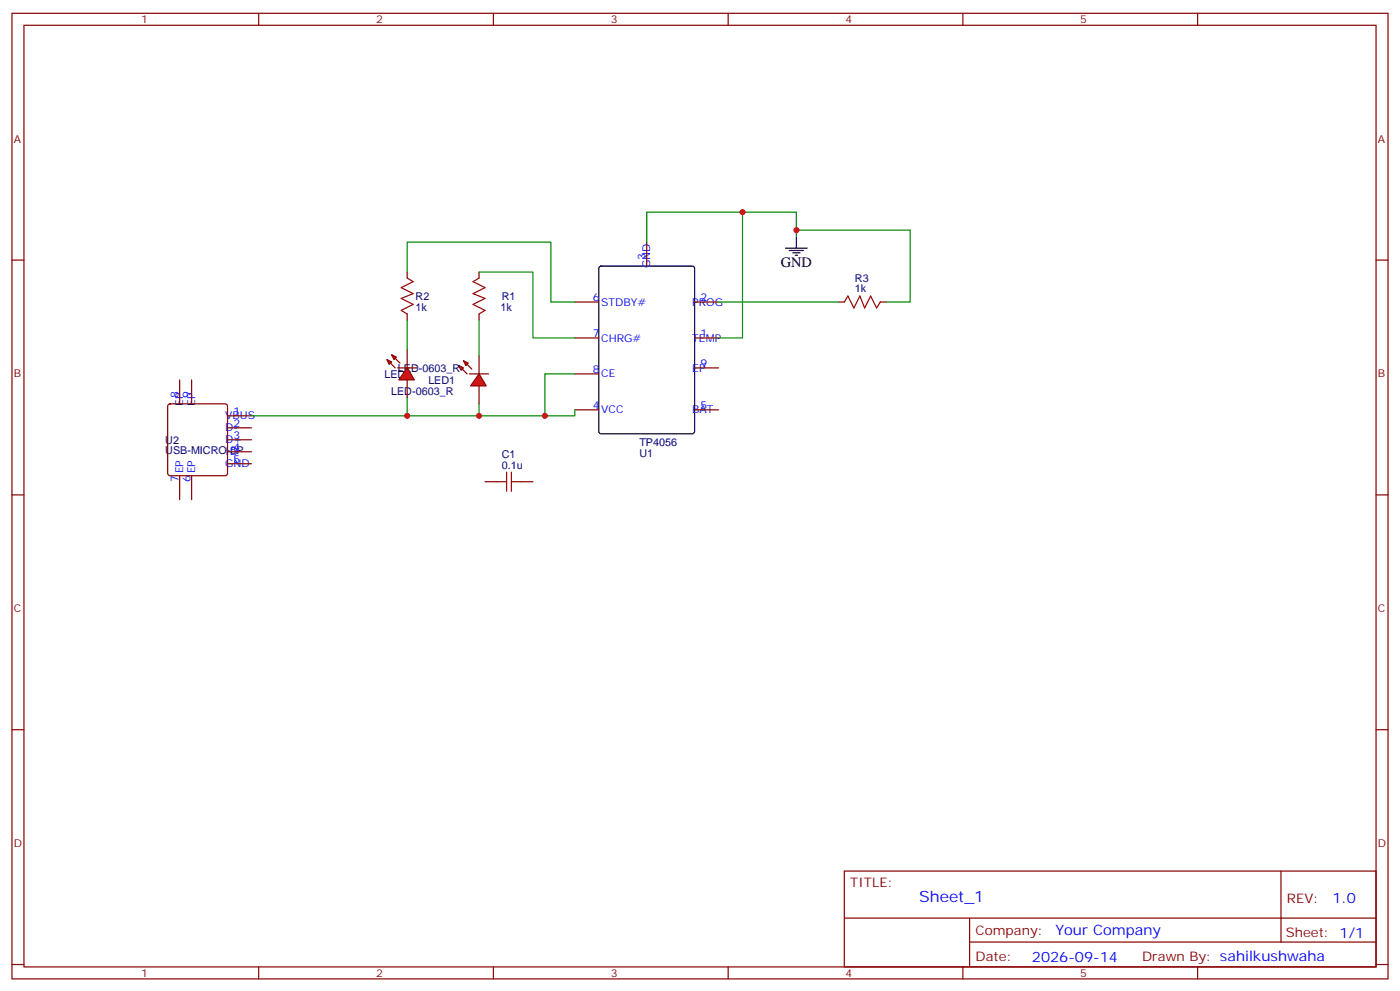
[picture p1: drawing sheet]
<svg xmlns="http://www.w3.org/2000/svg" width="412mm" height="292mm" viewBox="0 0 412 292" stroke-linecap="round" stroke-linejoin="round" font-family="sans-serif">
<g fill="none" stroke="#870000" stroke-width=".35">
<path d="M3.5 3.9h405.4v284.4h-405.4zM7.1 7.4h398.2v277.3h-398.2zM76.2 3.9v3.5M145.3 3.9v3.5M214.5 3.9v3.5M283.6 3.9v3.5M352.8 3.9v3.5M3.5 76.6h3.6M190.5 71.3v7.1M405.3 76.6h3.6M119.9 80.1v1.8M119.9 92.5v1.7"/>
<path d="M141.1 80.1v1.8M141.1 92.5v1.7M169.3 99.5h7.1M169.3 88.9h7.1M204.6 99.5h7.1M204.6 88.9h7.1M169.3 110.1h7.1M204.6 108.3h7.1M169.3 120.7h7.1M204.6 120.7h7.1M3.5 145.7h3.6M405.3 145.7h3.6"/>
<path d="M3.5 214.9h3.6M405.3 214.9h3.6M248.7 256.5h156.6v28.2h-156.6zM377.3 256.5v20.9M248.7 270.4h156.5M285.6 277.4h119.6M285.6 270.4v14.1M3.5 284h3.6M76.2 284.7v3.6M145.3 284.7v3.6M214.5 284.7v3.6M283.6 284.7v3.6"/>
<path d="M352.8 284.7v3.6M405.3 284h3.6"/>
</g>
<path d="M176.6 78.6l.5-.2h26.8l.7 .4v48.2l-.5 .7h-27l-.7-.4v-48.2z" fill="none" stroke="#000" stroke-width=".35"/>
<path d="M119.9 81.9l1.8 1-3.5 1.8 3.5 1.8-3.5 1.4 3.5 1.7-3.5 1.8 1.7 1.1M141.1 81.9l-1.8 1 3.6 1.8-3.6 1.8 3.6 1.4-3.6 1.7 3.6 1.8-1.8 1.1" fill="none" stroke="#a10000" stroke-width=".35"/>
<path d="M119.9 80.1v-8.8h42.4v17.6h7M141.1 80.1h15.9v19.4h12.3" fill="none" stroke="#008700" stroke-width=".35"/>
<g fill="#f00" stroke="#870000" stroke-width=".35">
<path d="M141.1 110.1l2.1 3.5h-4.6z"/>
<path d="M138.3 110.1h5.6z"/>
</g>
<g fill="#870000" stroke="#870000" stroke-width=".35">
<path d="M136.2 108.7l1.4 1.4z"/>
<path d="M137.6 107.3l1.4 1.4z"/>
</g>
<g fill="#f00" stroke="#870000" stroke-width=".35">
<path d="M135.1 107.6l1.4 .7-.7 .7z"/>
<path d="M136.5 106.2l1.4 .7-.7 .7z"/>
</g>
<path d="M141.1 104.8v5.3M141.1 113.6v5.3" fill="none" stroke="#870000" stroke-width=".35"/>
<g fill="#f00" stroke="#870000" stroke-width=".35">
<path d="M119.9 108.3l2.2 3.6h-4.6z"/>
<path d="M117.1 108.3h5.7z"/>
</g>
<g fill="#870000" stroke="#870000" stroke-width=".35">
<path d="M115 106.9l1.4 1.4z"/>
<path d="M116.4 105.5l1.4 1.4z"/>
</g>
<g fill="#f00" stroke="#870000" stroke-width=".35">
<path d="M113.9 105.9l1.5 .7-.7 .7z"/>
<path d="M115.4 104.5l1.4 .7-.7 .7z"/>
</g>
<g fill="none" stroke="#870000" stroke-width=".35">
<path d="M246.9 88.9h1.8M259.3 88.9h1.8M49.6 119.1l.5-.2h16.2l.5 .2 .2 .5v19.8l-.2 .5-.5 .2h-16.2l-.5-.2-.2-.5v-19.8zM52.9 111.9v7M56.4 111.9v7M119.9 103v5.3M119.9 111.9v5.3M67 136.6h7.1M67 133h7.1M67 129.5h7.1M67 126h7.1M67 122.4h7.1"/>
<path d="M52.9 140.1v7M56.4 140.1v7M142.9 141.9h3.5M153.5 141.9h3.5"/>
</g>
<path d="M218.7 62.5v37h-7M234.6 69.5v-7h-44.1v8.8M234.6 67.8h33.5v21.1h-7M119.9 94.2v8.8M141.1 94.2v10.6M211.7 88.9h35.2M141.1 118.9v3.5M169.3 110.1h-8.8v12.3h-40.6v-5.2M74.1 122.4h45.8M169.3 120.7v1.7h-8.8" fill="none" stroke="#008700" stroke-width=".35"/>
<path d="M231.4 73.1h6.4M232.5 73.8h4.2M233.5 74.5h2.2M234.2 75.2h.7M234.6 69.5v3.6" fill="none" stroke="#000" stroke-width=".35"/>
<path d="M248.7 88.9l1.1-1.7 1.7 3.5 1.8-3.5 1.4 3.5 1.8-3.5 1.7 3.5 1.1-1.8M149.2 139v5.7M150.6 139v5.7M146.4 141.9h2.8M150.6 141.9h2.9" fill="none" stroke="#a10000" stroke-width=".35"/>
<g fill="#c00">
<circle cx="218.7" cy="62.5" r=".88"/>
<circle cx="234.6" cy="67.8" r=".88"/>
<circle cx="141.1" cy="122.4" r=".88"/>
<circle cx="119.9" cy="122.4" r=".88"/>
<circle cx="160.5" cy="122.4" r=".88"/>
</g>
<text font-size="4.6" fill="#00f" x="270.8" y="265.5">Sheet_1</text>
<text font-size="4.2" x="230" y="78.7">GND</text>
<g font-size="4.2" fill="#00f">
<text x="392.5" y="265.8">1.0</text>
<text x="310.9" y="275.3">Your Company</text>
<text x="304" y="283.1">2026-09-14</text>
</g>
<g font-size="3.9" fill="#800">
<text x="250.5" y="261.1">TITLE:</text>
<text x="379.1" y="265.8">REV:</text>
<text x="287.4" y="275.3">Company:</text>
<text x="378.7" y="275.9">Sheet: 1/1</text>
<text x="287.4" y="283">Date:</text>
<text x="336.4" y="283.1">Drawn By: sahilkushwaha</text>
</g>
<g font-size="3.2" fill="#800">
<text x="41.6" y="6.9">1</text>
<text x="110.8" y="6.9">2</text>
<text x="179.9" y="6.9">3</text>
<text x="249.1" y="6.9">4</text>
<text x="318.2" y="6.9">5</text>
<text x="4.1" y="42">A</text>
<text x="405.9" y="42">A</text>
<text x="4.1" y="111.2">B</text>
<text x="405.9" y="111.2">B</text>
<text x="4.1" y="180.3">C</text>
<text x="405.9" y="180.3">C</text>
<text x="4.1" y="249.4">D</text>
<text x="405.9" y="249.4">D</text>
<text x="41.6" y="287.7">1</text>
<text x="110.8" y="287.7">2</text>
<text x="179.9" y="287.7">3</text>
<text x="249.1" y="287.7">4</text>
<text x="318.2" y="287.7">5</text>
</g>
<g font-size="3.2" fill="#00f">
<text x="190.1" y="76.6" transform="rotate(-90 190.1 76.6)">3</text>
<text x="191.6" y="79.1" transform="rotate(-90 191.6 79.1)">GND</text>
<text x="174.6" y="88.6">6</text>
<text x="177.1" y="90">STDBY#</text>
<text x="203.9" y="90">PROG</text>
<text x="206.4" y="88.6">2</text>
<text x="174.6" y="99.2">7</text>
<text x="177.1" y="100.6">CHRG#</text>
<text x="203.9" y="100.6">TEMP</text>
<text x="206.4" y="99.2">1</text>
<text x="206.4" y="108">9</text>
<text x="174.6" y="109.7">8</text>
<text x="177.1" y="111.2">CE</text>
<text x="203.9" y="109.4">EP</text>
<text x="52.6" y="117.2" transform="rotate(-90 52.6 117.2)">8</text>
<text x="54" y="119.6" transform="rotate(-90 54 119.6)">EP</text>
<text x="56.1" y="117.2" transform="rotate(-90 56.1 117.2)">9</text>
<text x="57.5" y="119.6" transform="rotate(-90 57.5 119.6)">EP</text>
<text x="66.3" y="123.5">VBUS</text>
<text x="68.8" y="125.6">2</text>
<text x="68.8" y="122.1">1</text>
<text x="174.6" y="120.3">4</text>
<text x="177.1" y="121.7">VCC</text>
<text x="203.9" y="121.7">BAT</text>
<text x="206.4" y="120.3">5</text>
<text x="66.3" y="130.6">D+</text>
<text x="66.3" y="127">D-</text>
<text x="68.8" y="129.2">3</text>
<text x="66.3" y="137.6">GND</text>
<text x="66.3" y="134.1">ID</text>
<text x="68.8" y="136.2">5</text>
<text x="68.8" y="132.7">4</text>
<text x="52.6" y="141.9" transform="rotate(-90 52.6 141.9)">7</text>
<text x="54" y="139.4" transform="rotate(-90 54 139.4)">EP</text>
<text x="56.1" y="141.9" transform="rotate(-90 56.1 141.9)">6</text>
<text x="57.5" y="139.4" transform="rotate(-90 57.5 139.4)">EP</text>
</g>
<g font-size="3.2" fill="#000080">
<text x="251.8" y="83.1">R3</text>
<text x="122.4" y="88.4">R2</text>
<text x="147.8" y="88.4">R1</text>
<text x="251.8" y="86.1">1k</text>
<text x="122.4" y="91.5">1k</text>
<text x="147.4" y="91.5">1k</text>
<text x="113.2" y="111.3">LED2</text>
<text x="117.2" y="109.5">LED-0603_R</text>
<text x="126.2" y="113.1">LED1</text>
<text x="115.2" y="116.2">LED-0603_R</text>
<text x="48.7" y="130.8">U2</text>
<text x="188.3" y="131.3">TP4056</text>
<text x="48.7" y="133.8">USB-MICRO-5P</text>
<text x="147.8" y="138">0.1u</text>
<text x="147.8" y="134.9">C1</text>
<text x="188.3" y="134.5">U1</text>
</g>
</svg>
